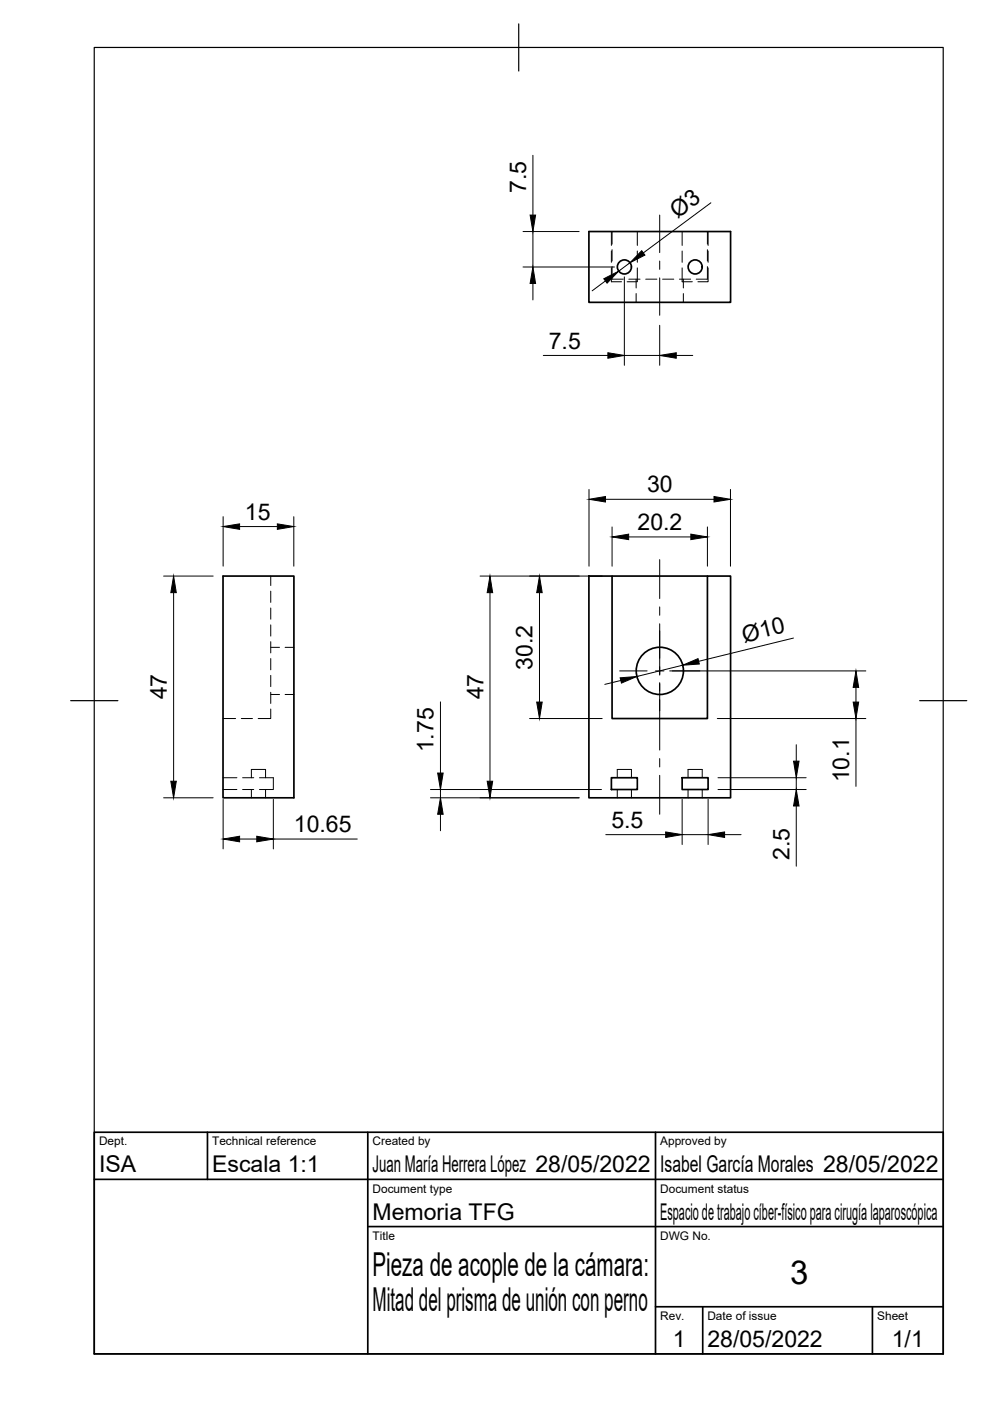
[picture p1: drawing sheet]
<svg xmlns="http://www.w3.org/2000/svg" width="210mm" height="297mm" viewBox="0 0 210 297" stroke-linecap="round" stroke-linejoin="round" font-family="sans-serif">
<!-- layer: Visible -->
<g fill="none" stroke="#000" stroke-width=".36">
<path d="M124.9 49.1h30v15h-30zM47.3 122.1h15v47h-15zM124.9 122.1h4.9v30.2h20.2v-30.2h4.9v47h-30zM129.8 122.1h20.2M129.6 164.9h5.5v2.5h-5.5zM144.6 164.9h5.5v2.5h-5.5z"/>
<circle cx="132.4" cy="56.6" r="1.49"/>
<circle cx="147.4" cy="56.6" r="1.49"/>
<circle cx="139.9" cy="142.2" r="5"/>
</g>
<!-- layer: Oculto -->
<g fill="none" stroke="#000" stroke-width=".21">
<path d="M129.6 56.8v2.9h2.2M129.6 49.1v2.9M129.6 53.2v2.4M129.8 56.5v2.7h2.3M129.8 49.1v2.7M129.8 52.9v2.4M133.3 59.2h2.4M134.9 59.2v1.9M135.1 56.8v2.9h-2.1M135.1 49.1v2.9M135.1 53.2v2.4M136.9 59.2h2.4"/>
<path d="M140.5 59.2h2.4M144.1 59.2h2.3M144.6 49.1v2.9M144.6 53.2v2.4M144.6 56.8v2.9h2.2M144.9 59.2v1.9M150 49.1v2.7M150 52.9v2.4M150 56.5v2.7h-2.4M150.1 56.8v2.9h-2.1M150.1 49.1v2.9M150.1 53.2v2.4"/>
<path d="M134.9 62.2v1.9M144.9 62.2v1.9M57.4 122.1v2M57.4 125.3v2.4M57.4 128.9v2.4M57.4 132.5v2.4M57.4 136v2.4M57.4 139.6v2.4M57.4 137.3h1.9M60.5 137.3h1.8M47.3 152.3h2.7M51.2 152.3h2.3"/>
<path d="M57.4 150.3v2h-2.7M57.4 143.2v2.4M57.4 146.8v2.3M57.4 147.2h1.9M60.5 147.2h1.8M47.3 164.9h2.9M47.3 167.4h2.9M51.4 164.9h2.4M51.4 167.4h2.4M53.3 164.9v-1.8h3v1.8M53.3 167.4v1.7M55 164.9h3v2.5h-3"/>
<path d="M56.3 167.4v1.7M130.9 164.9v-1.8h3v1.8M130.9 167.4v1.7M133.9 167.4v1.7M145.9 164.9v-1.8h3v1.8M145.9 167.4v1.7M148.9 167.4v1.7"/>
</g>
<!-- layer: Border -->
<path d="M20 10.1h180v276.9h-180zM110 5.1v10M15 148.6h10M195 148.6h10" fill="none" stroke="#000" stroke-width=".25"/>
<!-- layer: TitleBlock -->
<path d="M20 240.1h180v46.9h-180zM20 250h180M44 240.1v9.9M78 240.1v46.9M139 240.1v46.9M78 260.1h122M139 277.1h61M149 277.1v9.9M185 277.1v9.9" fill="none" stroke="#000" stroke-width=".36"/>
<!-- layer: Center Lines -->
<path d="M139.9 45.6v8M139.9 55.3v1.8M139.9 58.9v8M139.9 118.6v8.3M139.9 128.7v1.8M139.9 132.3v10.8M131.4 142.2h5.8M139 142.2h1.8M139.9 144.7v14.3M142.6 142.2h5.8M139.9 160.8v1.8M139.9 164.4v8.2" fill="none" stroke="#000" stroke-width=".21"/>
<!-- layer: Dimensions -->
<g fill="none" stroke="#000" stroke-width=".21">
<path d="M113 32.9v12.7M110.9 56.6h19.4M110.9 49.1h11.9M113 49.1v7.5M128.4 59.6l-2.9 2.1M132.4 58.7v18.8M133.6 55.7l-2.4 1.8M150.7 43l-14.3 10.6M113 60.1v3.5M115.2 75.4h13.7M132.4 75.4h7.5M139.9 69v8.5"/>
<path d="M143.4 75.4h3.5M47.3 109.5v10.5M50.8 111.6h8M62.3 109.5v10.5M124.9 103.8v16.2M128.4 105.9h23M129.8 111.7v8.3M133.3 113.8h13.2M150 111.7v8.3M154.9 103.8v16.2M34.7 122.1h10.5M36.8 125.7v39.9"/>
<path d="M101.8 122.1h25.9M103.9 125.7v39.9M114.4 125.7v23.2M168.2 135.3l-20.1 4.9M93.4 148.8v15.1M112.3 152.3h15.4M131.6 144.3l-3.4 .8M142 142.2h41.6M144.7 141l-9.7 2.4M152.1 152.3h31.5M168.8 157.9v3.5M181.5 145.7v3.2"/>
<path d="M181.5 152.3v14.4M34.7 169.1h10.5M47.3 169.5v10.5M50.8 177.9h3.6M58 169.5v10.5M58 177.9h17.8M91.3 167.4h36.2M91.3 169.1h31.5M93.4 167.4v1.7M93.4 172.6v3.5M128.4 177h12.7M144.6 169.5v9.6"/>
<path d="M144.6 177h5.5M150.1 169.5v9.6M152.2 164.9h18.7M152.2 167.4h18.7M153.6 177h3.5M168.8 164.9v2.5M168.8 170.9v12.7"/>
</g>
<g fill="#000" stroke="#000" stroke-width=".21">
<path d="M112.4 45.6h1.2l-.6 3.5zM128 59.1l3.2-1.6-2.5 2.5zM136.1 53.2l.6 .9-3.1 1.6zM113 56.6l.6 3.5h-1.2zM128.9 74.8l3.5 .6-3.5 .6zM139.9 75.4l3.5-.6v1.2zM47.3 111.6l3.5-.5v1.1zM58.8 111.1l3.5 .5-3.5 .6zM124.9 105.9l3.5-.6v1.1zM129.8 113.8l3.5-.6v1.2zM146.5 113.2l3.5 .6-3.5 .6zM151.4 105.3l3.5 .6-3.5 .5z"/>
<path d="M36.8 122.1l.6 3.6h-1.2zM103.9 122.1l.6 3.6h-1.2zM114.4 122.1l.6 3.6h-1.2zM144.7 141l3.3-1.4 .3 1.2zM113.8 148.9h1.2l-.6 3.4zM131.5 143.7l3.5-.3-3.2 1.4zM181.5 142.2l.6 3.5h-1.2zM180.9 148.9h1.2l-.6 3.4zM36.2 165.6h1.2l-.6 3.5zM47.3 177.9l3.5-.6v1.2zM54.4 177.3l3.6 .6-3.6 .6zM93.4 169.1l.6 3.5h-1.2z"/>
<path d="M92.8 163.9h1.2l-.6 3.5zM103.3 165.6h1.2l-.6 3.5zM141.1 176.4l3.5 .6-3.5 .6zM150.1 177l3.5-.6v1.2zM168.3 161.4h1.1l-.6 3.5zM168.8 167.4l.6 3.5h-1.1z"/>
</g>
<g font-size="7">
<text x="79" y="270.6">Pieza de acople de la cámara:</text>
<text x="167.5" y="272.3">3</text>
<text x="79" y="278.1">Mitad del prisma de unión con perno</text>
</g>
<g font-size="4.9">
<text x="111.5" y="40.9" transform="rotate(-90 111.5 40.9)">7.5</text>
<text x="143.6" y="46.3" transform="rotate(-37 143.6 46.3)">Ø3</text>
<text x="116.4" y="73.9">7.5</text>
<text x="137.2" y="104.4">30</text>
<text x="51.9" y="110.2">15</text>
<text x="135.2" y="112.4">20.2</text>
<text x="157.8" y="136.3" transform="rotate(-14 157.8 136.3)">Ø10</text>
<text x="112.9" y="142" transform="rotate(-90 112.9 142)">30.2</text>
<text x="35.4" y="148.3" transform="rotate(-90 35.4 148.3)">47</text>
<text x="102.5" y="148.3" transform="rotate(-90 102.5 148.3)">47</text>
<text x="91.9" y="159.5" transform="rotate(-90 91.9 159.5)">1.75</text>
<text x="180" y="165.9" transform="rotate(-90 180 165.9)">10.1</text>
<text x="62.3" y="176.4">10.65</text>
<text x="129.6" y="175.5">5.5</text>
<text x="167.4" y="182.4" transform="rotate(-90 167.4 182.4)">2.5</text>
<text x="21" y="248.5">ISA</text>
<text x="45" y="248.5">Escala 1:1</text>
<text x="79" y="248.5">Juan María Herrera López 28/05/2022</text>
<text x="140" y="248.5">Isabel García Morales 28/05/2022</text>
<text x="79" y="258.6">Memoria TFG</text>
<text x="140" y="258.6">Espacio de trabajo cíber-físico para cirugía laparoscópica</text>
<text x="142.6" y="285.7">1</text>
<text x="150" y="285.5">28/05/2022</text>
<text x="189.1" y="285.7">1/1</text>
</g>
<g font-size="2.5">
<text x="21" y="242.9">Dept.</text>
<text x="45" y="242.9">Technical reference</text>
<text x="79" y="242.9">Created by</text>
<text x="140" y="242.9">Approved by</text>
<text x="79" y="252.8">Document type</text>
<text x="140" y="252.8">Document status</text>
<text x="79" y="262.9">Title</text>
<text x="140" y="262.9">DWG No.</text>
<text x="140" y="279.9">Rev.</text>
<text x="150" y="279.9">Date of issue</text>
<text x="186" y="279.9">Sheet</text>
</g>
</svg>
